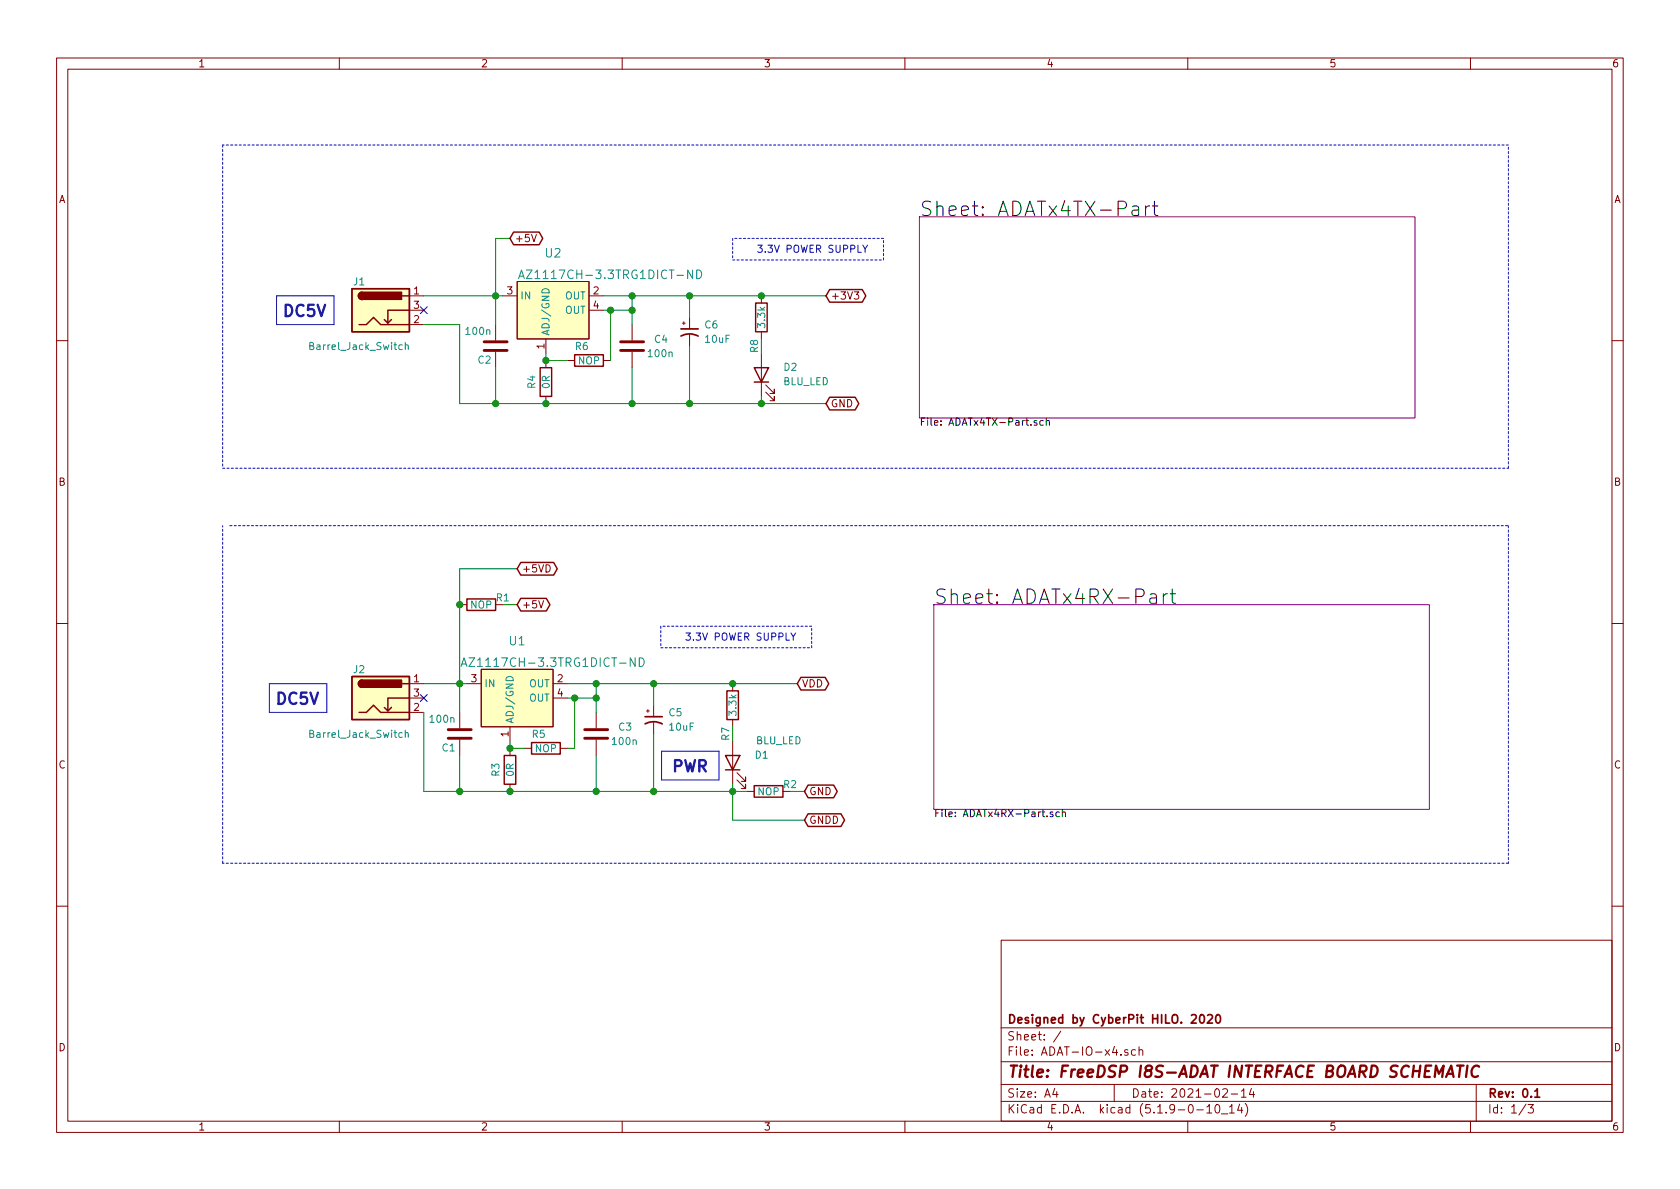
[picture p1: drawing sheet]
EESchema Schematic File Version 4
EELAYER 30 0
EELAYER END
$Descr A4 11693 8268
encoding utf-8
Sheet 1 3
Title "FreeDSP I8S-ADAT INTERFACE BOARD SCHEMATIC"
Date "2021-02-14"
Rev "0.1"
Comp "Designed by CyberPit HILO. 2020"
Comment1 ""
Comment2 ""
Comment3 ""
Comment4 ""
$EndDescr
$Sheet
S 6400 1500 3450 1400
U 60262604
F0 "ADATx4TX-Part" 100
F1 "ADATx4TX-Part.sch" 50
$EndSheet
$Sheet
S 6500 4200 3450 1425
U 60262E22
F0 "ADATx4RX-Part" 100
F1 "ADATx4RX-Part.sch" 50
$EndSheet
$Comp
L AZ1117CH-3.3TRG1DICT-ND:AZ1117CH-3.3TRG1DICT-ND U?
U 1 1
P 3800 2050
AR Path="/60262604/6286CBC6" Ref="U?"  Part="1" 
AR Path="/6286CBC6" Ref="U2"  Part="1" 
F 0 "U2" H 3850 2350 60  0000 C CNN
F 1 "AZ1117CH-3.3TRG1DICT-ND" H 4250 2200 60  0000 C CNN
F 2 "digikey-footprints:SOT-223" H 4100 2200 60  0001 L CNN
F 3 "" H 4100 2350 60  0001 L CNN
	1    3800 2050
	1    0    0    -1  
$EndComp
$Comp
L Connector:Barrel_Jack_Switch J?
U 1 1
P 2650 2150
AR Path="/60262604/6286CBCC" Ref="J?"  Part="1" 
AR Path="/6286CBCC" Ref="J1"  Part="1" 
F 0 "J1" H 2500 2350 50  0000 C CNN
F 1 "Barrel_Jack_Switch" H 2500 1900 50  0000 C CNN
F 2 "Connector_BarrelJack:BarrelJack_Horizontal" H 2700 2110 50  0001 C CNN
F 3 "~" H 2700 2110 50  0001 C CNN
	1    2650 2150
	1    0    0    -1  
$EndComp
Wire Wire Line
	3200 2250 3200 2800
$Comp
L Device:C C?
U 1 1
P 3450 2400
AR Path="/60262604/6286CBDA" Ref="C?"  Part="1" 
AR Path="/6286CBDA" Ref="C2"  Part="1" 
F 0 "C2" H 3475 2500 50  0000 L CNN
F 1 "100n" H 3475 2300 50  0000 L CNN
F 2 "fdsp_capacitor:C_0805_HandSoldering" H 3488 2250 50  0001 C CNN
F 3 "http://cdn-reichelt.de/documents/datenblatt/B300/X7R-G0805%23YAG.pdf" H 3450 2400 50  0001 C CNN
F 4 "X7R-G0805 100N" H 3450 2400 60  0001 C CNN "Reichelt_Best_Nr"
	1    3450 2400
	-1   0    0    1   
$EndComp
$Comp
L Device:R R?
U 1 1
P 4100 2500
AR Path="/60262604/6286CBE0" Ref="R?"  Part="1" 
AR Path="/6286CBE0" Ref="R6"  Part="1" 
F 0 "R6" V 4000 2450 50  0000 C CNN
F 1 "NOP" V 4100 2500 50  0000 C CNN
F 2 "fdsp_resistor:R_0805_HandSoldering" V 4030 2500 50  0001 C CNN
F 3 "~" H 4100 2500 50  0001 C CNN
	1    4100 2500
	0    1    1    0   
$EndComp
Wire Wire Line
	4400 2050 4400 2150
$Comp
L Device:C C?
U 1 1
P 4400 2400
AR Path="/60262604/6286CBE9" Ref="C?"  Part="1" 
AR Path="/6286CBE9" Ref="C4"  Part="1" 
F 0 "C4" H 4550 2450 50  0000 L CNN
F 1 "100n" H 4500 2350 50  0000 L CNN
F 2 "fdsp_capacitor:C_0805_HandSoldering" H 4438 2250 50  0001 C CNN
F 3 "http://cdn-reichelt.de/documents/datenblatt/B300/X7R-G0805%23YAG.pdf" H 4400 2400 50  0001 C CNN
F 4 "X7R-G0805 100N" H 4400 2400 60  0001 C CNN "Reichelt_Best_Nr"
	1    4400 2400
	1    0    0    -1  
$EndComp
$Comp
L Device:R R?
U 1 1
P 3800 2650
AR Path="/60262604/6286CBF0" Ref="R?"  Part="1" 
AR Path="/6286CBF0" Ref="R4"  Part="1" 
F 0 "R4" V 3700 2650 50  0000 C CNN
F 1 "0R" V 3800 2650 50  0000 C CNN
F 2 "fdsp_resistor:R_0805_HandSoldering" V 3730 2650 50  0001 C CNN
F 3 "~" H 3800 2650 50  0001 C CNN
	1    3800 2650
	1    0    0    -1  
$EndComp
Connection ~ 3800 2800
Wire Wire Line
	4400 2550 4400 2800
Wire Wire Line
	4400 2800 3800 2800
Wire Wire Line
	4200 2050 4400 2050
Wire Wire Line
	3450 2550 3450 2800
Wire Wire Line
	4400 2050 4800 2050
Connection ~ 4400 2050
$Comp
L Device:CP1_Small C?
U 1 1
P 4800 2300
AR Path="/60262604/6286CC06" Ref="C?"  Part="1" 
AR Path="/6286CC06" Ref="C6"  Part="1" 
F 0 "C6" H 4900 2350 50  0000 L CNN
F 1 "10uF" H 4900 2250 50  0000 L CNN
F 2 "fdsp_capacitor:C_0805_HandSoldering" H 4800 2300 50  0001 C CNN
F 3 "~" H 4800 2300 50  0001 C CNN
	1    4800 2300
	1    0    0    -1  
$EndComp
Wire Wire Line
	4800 2050 4800 2200
Connection ~ 4800 2050
Wire Wire Line
	4800 2400 4800 2800
Wire Wire Line
	4800 2800 4400 2800
Connection ~ 4400 2800
Text Notes 5265 1760 0    50   ~ 0
3.3V POWER SUPPLY
Wire Notes Line
	5100 1650 5100 1800
Wire Notes Line
	6150 1800 6150 1650
Wire Notes Line
	6150 1650 5100 1650
Wire Notes Line
	5100 1800 6150 1800
Wire Wire Line
	3200 2800 3450 2800
Connection ~ 3450 2800
Wire Wire Line
	3450 2800 3800 2800
Wire Wire Line
	3450 2250 3450 2050
Connection ~ 3450 2050
Wire Wire Line
	3450 2050 3500 2050
Connection ~ 4400 2150
Wire Wire Line
	4400 2150 4400 2250
$Comp
L Device:LED D?
U 1 1
P 5300 2600
AR Path="/60262604/6286CC1E" Ref="D?"  Part="1" 
AR Path="/6286CC1E" Ref="D2"  Part="1" 
F 0 "D2" V 5350 2450 50  0000 R CNN
F 1 "BLU_LED" V 5250 2450 50  0000 R CNN
F 2 "LED_SMD:LED_0603_1608Metric_Pad1.05x0.95mm_HandSolder" H 5300 2600 50  0001 C CNN
F 3 "~" H 5300 2600 50  0001 C CNN
	1    5300 2600
	0    -1   -1   0   
$EndComp
$Comp
L Device:R R?
U 1 1
P 5300 2200
AR Path="/60262604/6286CC24" Ref="R?"  Part="1" 
AR Path="/6286CC24" Ref="R8"  Part="1" 
F 0 "R8" V 5250 2000 50  0000 C CNN
F 1 "3.3k" V 5300 2200 50  0000 C CNN
F 2 "fdsp_resistor:R_0805_HandSoldering" V 5230 2200 50  0001 C CNN
F 3 "~" H 5300 2200 50  0001 C CNN
	1    5300 2200
	1    0    0    -1  
$EndComp
Wire Wire Line
	5300 2050 4800 2050
Wire Wire Line
	5300 2350 5300 2450
Wire Wire Line
	5300 2750 5300 2800
Wire Wire Line
	5300 2800 4800 2800
Connection ~ 4800 2800
Text GLabel 3550 1650 2    51   BiDi ~ 0
+5V
Wire Wire Line
	3200 2250 2950 2250
Wire Wire Line
	3550 1650 3450 1650
Wire Wire Line
	3450 1650 3450 2050
Wire Wire Line
	5300 2800 5750 2800
Text GLabel 5750 2800 2    51   BiDi ~ 0
GND
Connection ~ 5300 2050
$Comp
L AZ1117CH-3.3TRG1DICT-ND:AZ1117CH-3.3TRG1DICT-ND U?
U 1 1
P 3550 4750
AR Path="/60262604/6288EE09" Ref="U?"  Part="1" 
AR Path="/60262E22/6288EE09" Ref="U?"  Part="1" 
AR Path="/6288EE09" Ref="U1"  Part="1" 
F 0 "U1" H 3600 5050 60  0000 C CNN
F 1 "AZ1117CH-3.3TRG1DICT-ND" H 3850 4900 60  0000 C CNN
F 2 "digikey-footprints:SOT-223" H 3850 4900 60  0001 L CNN
F 3 "" H 3850 5050 60  0001 L CNN
	1    3550 4750
	1    0    0    -1  
$EndComp
Wire Wire Line
	2950 4750 3200 4750
$Comp
L Connector:Barrel_Jack_Switch J?
U 1 1
P 2650 4850
AR Path="/60262604/6288EE10" Ref="J?"  Part="1" 
AR Path="/60262E22/6288EE10" Ref="J?"  Part="1" 
AR Path="/6288EE10" Ref="J2"  Part="1" 
F 0 "J2" H 2500 5050 50  0000 C CNN
F 1 "Barrel_Jack_Switch" H 2500 4600 50  0000 C CNN
F 2 "Connector_BarrelJack:BarrelJack_Horizontal" H 2700 4810 50  0001 C CNN
F 3 "~" H 2700 4810 50  0001 C CNN
	1    2650 4850
	1    0    0    -1  
$EndComp
Wire Wire Line
	2950 4950 2950 5500
$Comp
L Device:C C?
U 1 1
P 3200 5100
AR Path="/60262604/6288EE18" Ref="C?"  Part="1" 
AR Path="/60262E22/6288EE18" Ref="C?"  Part="1" 
AR Path="/6288EE18" Ref="C1"  Part="1" 
F 0 "C1" H 3225 5200 50  0000 L CNN
F 1 "100n" H 3225 5000 50  0000 L CNN
F 2 "fdsp_capacitor:C_0805_HandSoldering" H 3238 4950 50  0001 C CNN
F 3 "http://cdn-reichelt.de/documents/datenblatt/B300/X7R-G0805%23YAG.pdf" H 3200 5100 50  0001 C CNN
F 4 "X7R-G0805 100N" H 3200 5100 60  0001 C CNN "Reichelt_Best_Nr"
	1    3200 5100
	-1   0    0    1   
$EndComp
$Comp
L Device:R R?
U 1 1
P 3800 5200
AR Path="/60262604/6288EE1E" Ref="R?"  Part="1" 
AR Path="/60262E22/6288EE1E" Ref="R?"  Part="1" 
AR Path="/6288EE1E" Ref="R5"  Part="1" 
F 0 "R5" V 3700 5150 50  0000 C CNN
F 1 "NOP" V 3800 5200 50  0000 C CNN
F 2 "fdsp_resistor:R_0805_HandSoldering" V 3730 5200 50  0001 C CNN
F 3 "~" H 3800 5200 50  0001 C CNN
	1    3800 5200
	0    1    1    0   
$EndComp
Wire Wire Line
	4150 4750 4150 4850
$Comp
L Device:C C?
U 1 1
P 4150 5100
AR Path="/60262604/6288EE27" Ref="C?"  Part="1" 
AR Path="/60262E22/6288EE27" Ref="C?"  Part="1" 
AR Path="/6288EE27" Ref="C3"  Part="1" 
F 0 "C3" H 4300 5150 50  0000 L CNN
F 1 "100n" H 4250 5050 50  0000 L CNN
F 2 "fdsp_capacitor:C_0805_HandSoldering" H 4188 4950 50  0001 C CNN
F 3 "http://cdn-reichelt.de/documents/datenblatt/B300/X7R-G0805%23YAG.pdf" H 4150 5100 50  0001 C CNN
F 4 "X7R-G0805 100N" H 4150 5100 60  0001 C CNN "Reichelt_Best_Nr"
	1    4150 5100
	1    0    0    -1  
$EndComp
$Comp
L Device:R R?
U 1 1
P 3550 5350
AR Path="/60262604/6288EE2E" Ref="R?"  Part="1" 
AR Path="/60262E22/6288EE2E" Ref="R?"  Part="1" 
AR Path="/6288EE2E" Ref="R3"  Part="1" 
F 0 "R3" V 3450 5350 50  0000 C CNN
F 1 "0R" V 3550 5350 50  0000 C CNN
F 2 "fdsp_resistor:R_0805_HandSoldering" V 3480 5350 50  0001 C CNN
F 3 "~" H 3550 5350 50  0001 C CNN
	1    3550 5350
	1    0    0    -1  
$EndComp
Connection ~ 3550 5500
Wire Wire Line
	4150 5250 4150 5500
Wire Wire Line
	4150 5500 3550 5500
Wire Wire Line
	3950 4750 4150 4750
Wire Wire Line
	3200 5250 3200 5500
Wire Wire Line
	4150 4750 4550 4750
Connection ~ 4150 4750
$Comp
L Device:CP1_Small C?
U 1 1
P 4550 5000
AR Path="/60262604/6288EE3E" Ref="C?"  Part="1" 
AR Path="/60262E22/6288EE3E" Ref="C?"  Part="1" 
AR Path="/6288EE3E" Ref="C5"  Part="1" 
F 0 "C5" H 4650 5050 50  0000 L CNN
F 1 "10uF" H 4650 4950 50  0000 L CNN
F 2 "fdsp_capacitor:C_0805_HandSoldering" H 4550 5000 50  0001 C CNN
F 3 "~" H 4550 5000 50  0001 C CNN
	1    4550 5000
	1    0    0    -1  
$EndComp
Wire Wire Line
	4550 4750 4550 4900
Connection ~ 4550 4750
Wire Wire Line
	4550 5100 4550 5500
Wire Wire Line
	4550 5500 4150 5500
Connection ~ 4150 5500
Text Notes 4765 4460 0    50   ~ 0
3.3V POWER SUPPLY
Wire Notes Line
	4600 4350 4600 4500
Wire Notes Line
	5650 4500 5650 4350
Wire Notes Line
	5650 4350 4600 4350
Wire Notes Line
	4600 4500 5650 4500
Wire Wire Line
	2950 5500 3200 5500
Connection ~ 3200 5500
Wire Wire Line
	3200 5500 3550 5500
Wire Wire Line
	3200 4950 3200 4750
Connection ~ 3200 4750
Wire Wire Line
	3200 4750 3250 4750
Connection ~ 4150 4850
Wire Wire Line
	4150 4850 4150 4950
$Comp
L Device:LED D?
U 1 1
P 5100 5300
AR Path="/60262604/6288EE56" Ref="D?"  Part="1" 
AR Path="/60262E22/6288EE56" Ref="D?"  Part="1" 
AR Path="/6288EE56" Ref="D1"  Part="1" 
F 0 "D1" V 5150 5150 50  0000 R CNN
F 1 "BLU_LED" V 5250 5140 50  0000 R CNN
F 2 "LED_SMD:LED_0603_1608Metric_Pad1.05x0.95mm_HandSolder" H 5100 5300 50  0001 C CNN
F 3 "~" H 5100 5300 50  0001 C CNN
	1    5100 5300
	0    -1   -1   0   
$EndComp
$Comp
L Device:R R?
U 1 1
P 5100 4900
AR Path="/60262604/6288EE5C" Ref="R?"  Part="1" 
AR Path="/60262E22/6288EE5C" Ref="R?"  Part="1" 
AR Path="/6288EE5C" Ref="R7"  Part="1" 
F 0 "R7" V 5050 4700 50  0000 C CNN
F 1 "3.3k" V 5100 4900 50  0000 C CNN
F 2 "fdsp_resistor:R_0805_HandSoldering" V 5030 4900 50  0001 C CNN
F 3 "~" H 5100 4900 50  0001 C CNN
	1    5100 4900
	1    0    0    -1  
$EndComp
Wire Wire Line
	5100 4750 4550 4750
Wire Wire Line
	5100 5050 5100 5150
Wire Wire Line
	5100 5450 5100 5500
Wire Wire Line
	5100 5500 4550 5500
Connection ~ 4550 5500
Text Notes 4670 5380 0    79   ~ 16
PWR
Wire Notes Line style solid
	4605 5220 4605 5420
Wire Notes Line style solid
	4605 5420 5005 5420
Wire Notes Line style solid
	5005 5420 5005 5220
Wire Notes Line style solid
	5005 5220 4605 5220
Text Notes 1910 4910 0    79   ~ 16
DC5V
Wire Notes Line style solid
	1875 4750 1875 4950
Wire Notes Line style solid
	1875 4950 2275 4950
Wire Notes Line style solid
	2275 4950 2275 4750
Wire Notes Line style solid
	2275 4750 1875 4750
Text GLabel 3600 4200 2    51   BiDi ~ 0
+5V
$Comp
L Device:R R?
U 1 1
P 3350 4200
AR Path="/60262E22/6288EE8A" Ref="R?"  Part="1" 
AR Path="/6288EE8A" Ref="R1"  Part="1" 
F 0 "R1" V 3300 4350 50  0000 C CNN
F 1 "NOP" V 3350 4200 50  0000 C CNN
F 2 "fdsp_resistor:R_0805_HandSoldering" V 3280 4200 50  0001 C CNN
F 3 "http://cdn-reichelt.de/documents/datenblatt/B400/SMD-1206_SMD-0805_SMD-0603%23YAG.pdf" H 3350 4200 50  0001 C CNN
F 4 "SMD-0805 33.0" V 3350 4200 60  0001 C CNN "Reichelt_Best_Nr"
	1    3350 4200
	0    1    1    0   
$EndComp
Connection ~ 3200 4200
Wire Wire Line
	3200 4200 3200 4750
Wire Wire Line
	3500 4200 3600 4200
Connection ~ 5100 4750
Text GLabel 5600 5500 2    51   BiDi ~ 0
GND
$Comp
L Device:R R?
U 1 1
P 5350 5500
AR Path="/60262E22/6288EE96" Ref="R?"  Part="1" 
AR Path="/6288EE96" Ref="R2"  Part="1" 
F 0 "R2" V 5300 5650 50  0000 C CNN
F 1 "NOP" V 5350 5500 50  0000 C CNN
F 2 "fdsp_resistor:R_0805_HandSoldering" V 5280 5500 50  0001 C CNN
F 3 "http://cdn-reichelt.de/documents/datenblatt/B400/SMD-1206_SMD-0805_SMD-0603%23YAG.pdf" H 5350 5500 50  0001 C CNN
F 4 "SMD-0805 33.0" V 5350 5500 60  0001 C CNN "Reichelt_Best_Nr"
	1    5350 5500
	0    1    1    0   
$EndComp
Wire Wire Line
	5500 5500 5600 5500
Wire Wire Line
	5100 5500 5200 5500
Wire Notes Line
	1600 3650 10500 3650
Wire Notes Line
	10500 3650 10500 6000
Wire Notes Line
	10500 6000 1550 6000
Wire Notes Line
	1550 6000 1550 3650
Wire Notes Line
	1550 3250 10500 3250
Wire Notes Line
	10500 3250 10500 1000
Wire Notes Line
	10500 1000 1550 1000
Wire Notes Line
	1550 1000 1550 3250
NoConn ~ 2950 4850
NoConn ~ 2950 2150
Wire Wire Line
	3800 2450 3800 2500
Wire Wire Line
	3950 2500 3800 2500
Wire Wire Line
	4200 2150 4250 2150
Connection ~ 3800 2500
Wire Wire Line
	4250 2150 4250 2500
Connection ~ 4250 2150
Wire Wire Line
	4250 2150 4400 2150
Wire Wire Line
	3550 5150 3550 5200
Wire Wire Line
	3950 4850 4000 4850
Wire Wire Line
	3550 5200 3650 5200
Connection ~ 3550 5200
Wire Wire Line
	3950 5200 4000 5200
Wire Wire Line
	4000 5200 4000 4850
Connection ~ 4000 4850
Wire Wire Line
	4000 4850 4150 4850
Connection ~ 5100 5500
Connection ~ 5300 2800
Text Notes 1960 2210 0    79   ~ 16
DC5V
Wire Notes Line style solid
	1925 2050 1925 2250
Wire Notes Line style solid
	1925 2250 2325 2250
Wire Notes Line style solid
	2325 2250 2325 2050
Wire Notes Line style solid
	2325 2050 1925 2050
Text GLabel 5600 5700 2    51   BiDi ~ 0
GNDD
Wire Wire Line
	5600 5700 5100 5700
Wire Wire Line
	5100 5700 5100 5500
Wire Wire Line
	5100 4750 5550 4750
Text GLabel 5550 4750 2    51   BiDi ~ 0
VDD
Text GLabel 3600 3950 2    51   BiDi ~ 0
+5VD
Wire Wire Line
	3600 3950 3200 3950
Wire Wire Line
	3200 3950 3200 4200
Wire Wire Line
	5300 2050 5750 2050
Text GLabel 5750 2050 2    51   BiDi ~ 0
+3V3
Wire Wire Line
	2950 2050 3450 2050
$EndSCHEMATC
